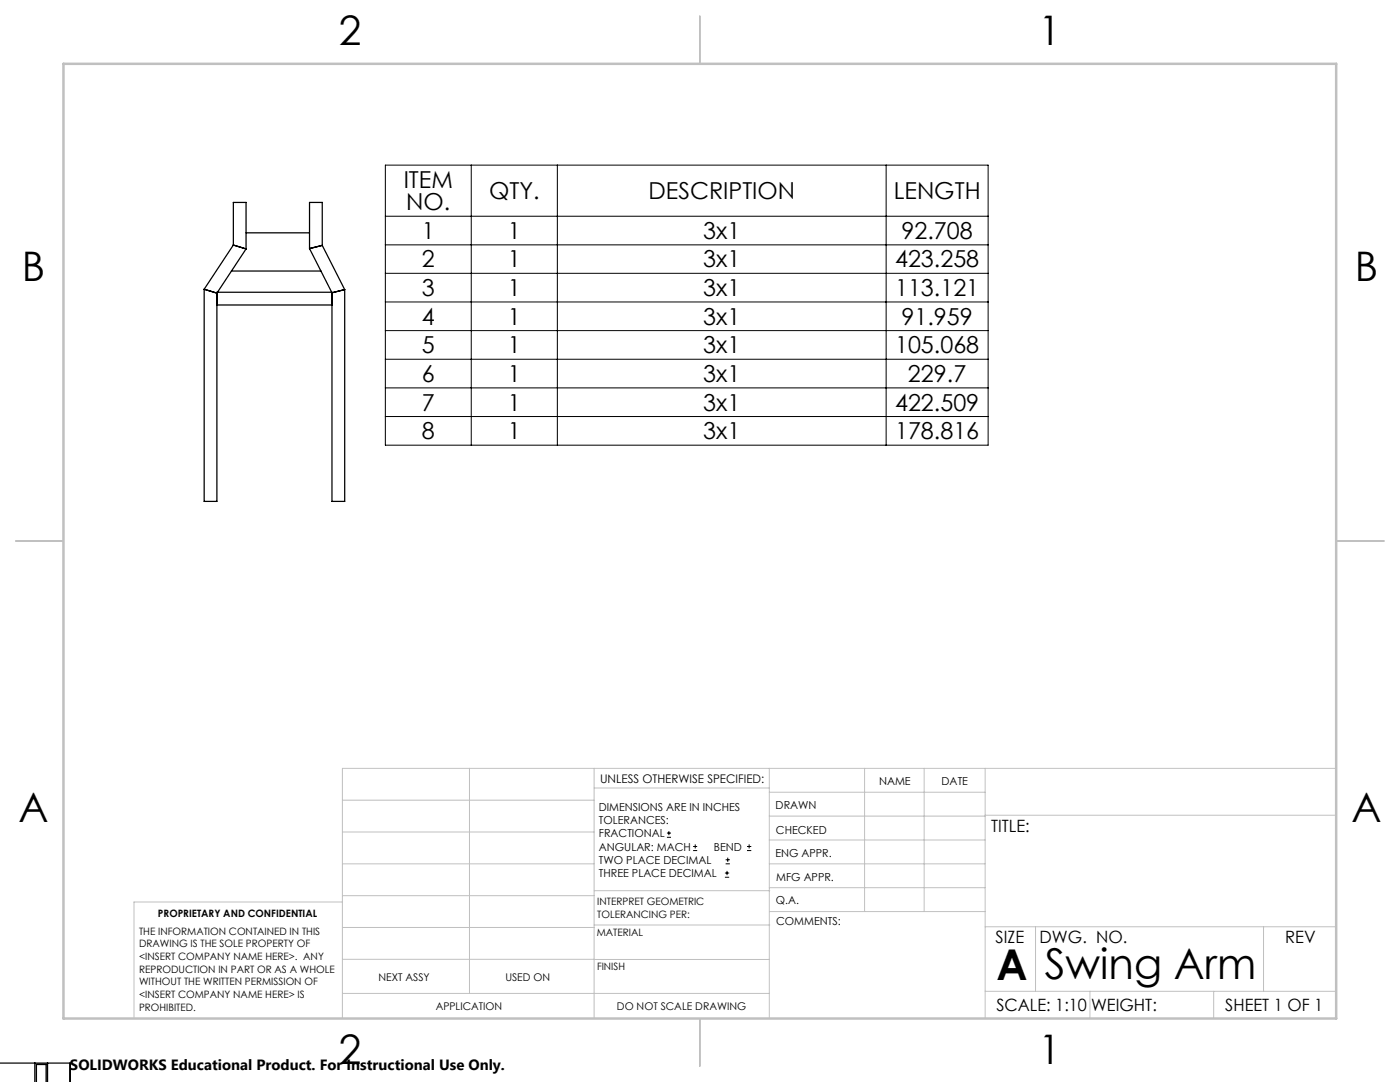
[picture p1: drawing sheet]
<svg xmlns="http://www.w3.org/2000/svg" width="279mm" height="216mm" viewBox="0 0 279 216" stroke-linecap="round" stroke-linejoin="round" font-family="sans-serif">
<g fill="none" stroke="#000" stroke-width=".25">
<path d="M40.7 57.7v42.3h2.6v-41.7h23v41.7h2.5v-42.2M46.2 54.1h17.9M46.6 48.9l2.5 .8M46.6 48.9l-5.9 8.8M46.6 48.9v-8.5h2.5v9.3M49.1 49.7l-5.8 8.8-2.6-.8M49.1 46.5h12.7M61.8 49.6l4.5 8.8 2.5-.6M64.3 49v-8.6h-2.5v9.2M64.3 49l-2.5 .6M64.3 49l4.5 8.8M43.3 60.9h23"/>
<path d="M-.1 212.1h14.1v3.8M6.9 212.1v3.8M7.3 215.9v-3.5h1.9v3.5M9.5 212.1v3.8"/>
</g>
<g fill="none" stroke="#000" stroke-width=".2">
<path d="M76.9 32.9h120.3v55.9h-120.3zM94.1 32.9v55.9M111.2 32.9v55.9M176.8 32.9v55.9M76.9 43.1h120.3M76.9 48.9h120.3M76.9 54.5h120.3M76.9 60.3h120.3M76.9 66h120.3M76.9 71.7h120.3M76.9 77.4h120.3M76.9 83.1h120.3"/>
<path d="M133.1 167.1h.8M133.1 166.2h.8M133.5 165.8v.9M138.3 169.7h.8M138.3 168.9h.8M138.7 168.5v.8M144.7 175h.8M144.7 174.2h.8M144.8 172.4h.9M144.8 171.6h.9M145.1 173.8v.8M145.2 171.1v.9"/>
<path d="M149.1 169.7h.8M149.1 168.9h.8M149.5 168.5v.8"/>
</g>
<g fill="none" stroke="#c0c0c0" stroke-width=".2">
<path d="M68.3 159.7h50.3M93.7 153.3v44.9M118.6 153.3v49.9M118.6 157.2h34.9M153.5 153.3v49.9M153.5 158.1h43.1M172.5 153.3v28.6M184.4 153.3v28.6M196.6 153.3v49.9M266.7 153.3h-198.4v49.9M68.3 178.7h50.3M68.3 172.4h50.3"/>
<path d="M68.3 166h50.3M68.3 180h-41.6v23.2M118.6 177.7h35M153.5 167.6h43.1M153.5 162.8h43.1M153.5 172.4h43.1M153.5 177.1h43.1M196.6 162.7h70.1M68.3 198.2h85.2M68.3 191.4l85.2 .1M68.3 185.1h50.3M118.6 184.6h35"/>
<path d="M153.6 181.9h43M196.6 197.8h70.1M196.6 184.9h70.1M206.7 184.9v12.9M217.5 197.8v5.4M242.2 197.8v5.4M252.2 184.9v12.9"/>
</g>
<path d="M139.7 3.2v9.5M3.1 107.9h9.6M266.7 107.9h9.5M139.7 203.2v9.6" fill="none" stroke="#c0c0c0" stroke-width=".25"/>
<path d="M12.7 12.7h254v190.5h-254z" fill="none" stroke="#c0c0c0" stroke-width=".5"/>
<g font-size="8.5">
<text x="198.9" y="195.5">A</text>
<text x="208.5" y="195.4">Swing Arm</text>
</g>
<g font-size="8.1">
<text x="67.6" y="8.9">2</text>
<text x="207.3" y="8.9">1</text>
<text x="4.4" y="56.1">B</text>
<text x="270.4" y="56.1">B</text>
<text x="3.7" y="164.1">A</text>
<text x="269.7" y="164.1">A</text>
<text x="67.6" y="212.4">2</text>
<text x="207.3" y="212.4">1</text>
</g>
<g font-size="4.7">
<text x="80.6" y="37.4">ITEM</text>
<text x="81.1" y="42">NO.</text>
<text x="97.6" y="39.7">QTY.</text>
<text x="129.4" y="39.7">DESCRIPTION</text>
<text x="178.4" y="39.7">LENGTH</text>
<text x="84.2" y="47.7">1</text>
<text x="101.4" y="47.7">1</text>
<text x="140.3" y="47.7">3x1</text>
<text x="179.9" y="47.7">92.708</text>
<text x="84.2" y="53.4">2</text>
<text x="101.4" y="53.4">1</text>
<text x="140.3" y="53.4">3x1</text>
<text x="178.6" y="53.4">423.258</text>
<text x="84.2" y="59.1">3</text>
<text x="101.4" y="59.1">1</text>
<text x="140.3" y="59.1">3x1</text>
<text x="178.6" y="59.1">113.121</text>
<text x="84.2" y="64.8">4</text>
<text x="101.4" y="64.8">1</text>
<text x="140.3" y="64.8">3x1</text>
<text x="179.9" y="64.8">91.959</text>
<text x="84.2" y="70.5">5</text>
<text x="101.4" y="70.5">1</text>
<text x="140.3" y="70.5">3x1</text>
<text x="178.6" y="70.5">105.068</text>
<text x="84.2" y="76.2">6</text>
<text x="101.4" y="76.2">1</text>
<text x="140.3" y="76.2">3x1</text>
<text x="181.2" y="76.2">229.7</text>
<text x="84.2" y="81.9">7</text>
<text x="101.4" y="81.9">1</text>
<text x="140.3" y="81.9">3x1</text>
<text x="178.6" y="81.9">422.509</text>
<text x="84.2" y="87.6">8</text>
<text x="101.4" y="87.6">1</text>
<text x="140.3" y="87.6">3x1</text>
<text x="178.6" y="87.6">178.816</text>
</g>
<g font-size="3.4">
<text x="197.8" y="166">TITLE:</text>
<text x="198.7" y="188.1">SIZE</text>
<text x="207.5" y="188.1">DWG. NO.</text>
<text x="256.5" y="188.2">REV</text>
<text x="198.8" y="201.7">SCALE: 1:10</text>
<text x="217.7" y="201.8">WEIGHT:</text>
<text x="244.5" y="201.7">SHEET 1 OF 1</text>
</g>
<text font-size="3" x="14" y="213.5">SOLIDWORKS Educational Product. For Instructional Use Only.</text>
<text font-size="2.4" x="119.8" y="156.2">UNLESS OTHERWISE SPECIFIED:</text>
<g font-size="2.2">
<text x="119.5" y="161.8">DIMENSIONS ARE IN INCHES</text>
<text x="154.8" y="161.4">DRAWN</text>
<text x="175.4" y="156.6">NAME</text>
<text x="187.9" y="156.7">DATE</text>
<text x="119.5" y="164.4">TOLERANCES:</text>
<text x="119.5" y="167.1">FRACTIONAL</text>
<text x="154.9" y="166.3">CHECKED</text>
<text x="119.5" y="169.7">ANGULAR: MACH</text>
<text x="119.5" y="172.4">TWO PLACE DECIMAL</text>
<text x="142.5" y="169.7">BEND</text>
<text x="154.8" y="171">ENG APPR.</text>
<text x="119.5" y="175">THREE PLACE DECIMAL</text>
<text x="154.9" y="175.7">MFG APPR.</text>
<text x="154.9" y="180.4">Q.A.</text>
<text x="154.9" y="184.6">COMMENTS:</text>
</g>
<g font-size="2.1">
<text x="75.5" y="195.7">NEXT ASSY</text>
<text x="100.9" y="195.7">USED ON</text>
<text x="86.9" y="201.5">APPLICATION</text>
<text x="123.1" y="201.6">DO NOT SCALE DRAWING</text>
</g>
<g font-size="2">
<text x="31.5" y="182.9">PROPRIETARY AND CONFIDENTIAL</text>
<text x="119.2" y="180.6">INTERPRET GEOMETRIC</text>
<text x="119.2" y="183.1">TOLERANCING PER:</text>
<text x="27.8" y="186.5">THE INFORMATION CONTAINED IN THIS</text>
<text x="27.8" y="189">DRAWING IS THE SOLE PROPERTY OF</text>
<text x="27.8" y="191.6">&lt;INSERT COMPANY NAME HERE&gt;. ANY</text>
<text x="119.1" y="186.7">MATERIAL</text>
<text x="27.8" y="194.1">REPRODUCTION IN PART OR AS A WHOLE</text>
<text x="27.8" y="196.6">WITHOUT THE WRITTEN PERMISSION OF</text>
<text x="119.1" y="193.5">FINISH</text>
<text x="27.8" y="199.1">&lt;INSERT COMPANY NAME HERE&gt; IS</text>
<text x="27.8" y="201.7">PROHIBITED.</text>
</g>
</svg>
